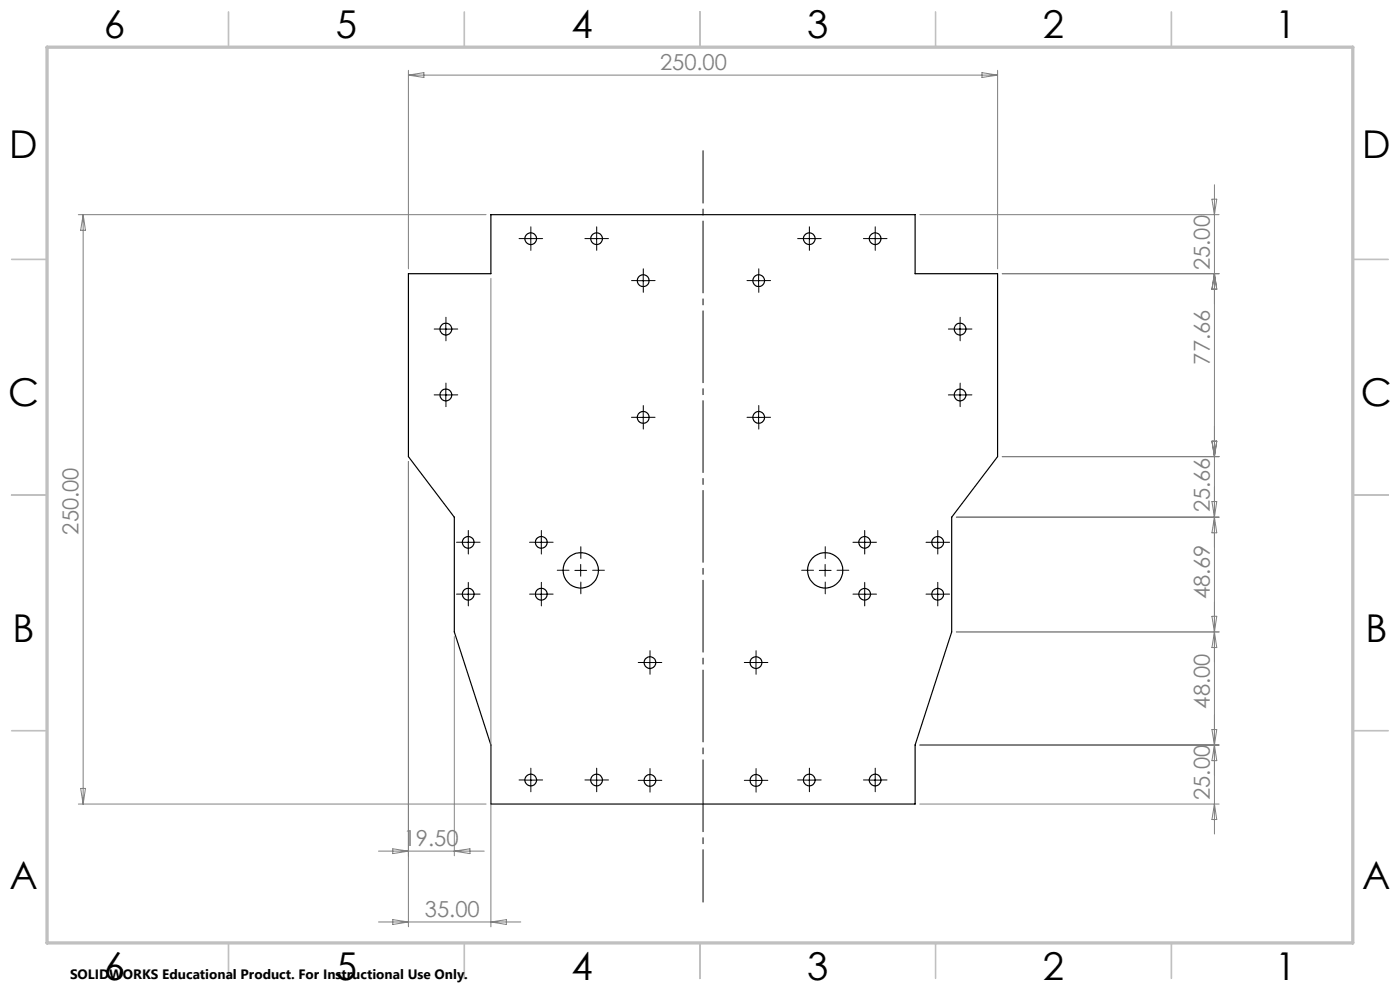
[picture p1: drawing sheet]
<svg xmlns="http://www.w3.org/2000/svg" width="297mm" height="210mm" viewBox="0 0 297 210" stroke-linecap="round" stroke-linejoin="round" font-family="sans-serif">
<g fill="none" stroke="#000" stroke-width=".25">
<path d="M86.6 58.1h17.5v-12.6h90v12.6h17.5v38.8l-9.7 12.8v24.3l-7.8 24v12.6h-90v-12.6l-7.7-24v-24.3l-9.8-12.8z"/>
<circle cx="112.6" cy="50.6" r="1.24"/>
<circle cx="126.6" cy="50.6" r="1.24"/>
<circle cx="136.4" cy="59.5" r="1.25"/>
<circle cx="161" cy="59.5" r="1.26"/>
<circle cx="171.7" cy="50.6" r="1.24"/>
<circle cx="185.7" cy="50.6" r="1.24"/>
<circle cx="94.6" cy="69.8" r="1.26"/>
<circle cx="203.7" cy="69.8" r="1.26"/>
<circle cx="94.6" cy="83.8" r="1.26"/>
<circle cx="136.4" cy="88.5" r="1.25"/>
<circle cx="161" cy="88.5" r="1.26"/>
<circle cx="203.7" cy="83.8" r="1.26"/>
<circle cx="99.3" cy="115.1" r="1.24"/>
<circle cx="114.8" cy="115.1" r="1.24"/>
<circle cx="183.4" cy="115.1" r="1.24"/>
<circle cx="198.9" cy="115.1" r="1.24"/>
<circle cx="99.3" cy="126" r="1.25"/>
<circle cx="114.8" cy="126" r="1.25"/>
<circle cx="123.2" cy="121" r="3.7"/>
<circle cx="175.1" cy="121" r="3.7"/>
<circle cx="183.4" cy="126.1" r="1.24"/>
<circle cx="198.9" cy="126.1" r="1.24"/>
<circle cx="137.9" cy="140.6" r="1.25"/>
<circle cx="160.4" cy="140.6" r="1.25"/>
<circle cx="112.6" cy="165.5" r="1.24"/>
<circle cx="126.6" cy="165.5" r="1.24"/>
<circle cx="137.9" cy="165.5" r="1.26"/>
<circle cx="160.4" cy="165.6" r="1.26"/>
<circle cx="171.7" cy="165.5" r="1.24"/>
<circle cx="185.7" cy="165.5" r="1.24"/>
</g>
<path d="M149.1 191.4v-159.4" fill="none" stroke="#000" stroke-width=".21" stroke-dasharray="15.2 1.3 1.3 1.3" stroke-dashoffset="4.1"/>
<g fill="none" stroke="#000" stroke-width=".21" stroke-dasharray="15.2 1.3 1.3 1.3">
<path d="M111.4 50.6h-1.3M112.6 49.4v-1.3M112.6 51.9v1.2M113.9 50.6h1.2M125.3 50.6h-1.2M126.6 49.4v-1.3M126.6 51.9v1.2M127.8 50.6h1.3M135.2 59.5h-1.2M136.5 58.3v-1.3M137.7 59.5h1.3M159.7 59.5h-1.2"/>
<path d="M161 58.3v-1.3M162.2 59.5h1.3M170.5 50.6h-1.3M171.7 49.4v-1.3M171.7 51.9v1.2M173 50.6h1.2M184.4 50.6h-1.2M185.7 49.4v-1.3M185.7 51.9v1.2M186.9 50.6h1.3M93.4 69.8h-1.3M94.6 68.5v-1.2"/>
<path d="M94.6 71v1.3M95.9 69.8h1.2M136.5 60.8v1.2M161 60.8v1.2M202.4 69.8h-1.2M203.7 68.5v-1.2M203.7 71v1.3M204.9 69.8h1.3M93.4 83.8h-1.3M94.6 82.5v-1.2M94.6 85v1.3M95.9 83.8h1.2"/>
<path d="M135.2 88.5h-1.2M136.5 87.3v-1.3M136.5 89.8v1.2M137.7 88.5h1.3M159.7 88.5h-1.2M161 87.3v-1.3M161 89.8v1.2M162.2 88.5h1.3M202.4 83.8h-1.2M203.7 82.5v-1.2M203.7 85v1.3M204.9 83.8h1.3"/>
<path d="M98.1 115h-1.3M99.3 113.8v-1.3M99.3 116.3v1.2M100.6 115h1.2M113.6 115h-1.3M114.8 113.8v-1.3M114.8 116.3v1.2M116.1 115h1.2M123.2 118.5v-2.5M175.1 118.5v-2.5M182.2 115h-1.3M183.4 113.8v-1.3"/>
<path d="M183.4 116.3v1.2M184.7 115h1.2M197.7 115h-1.3M198.9 113.8v-1.3M198.9 116.3v1.2M200.2 115h1.2M98.1 126h-1.3M99.3 124.8v-1.3M99.3 127.3v1.2M100.6 126h1.2M113.6 126h-1.3M114.8 124.8v-1.3"/>
<path d="M114.8 127.3v1.2M116.1 126h1.2M120.7 121h-2.5M123.2 123.5v2.5M125.7 121h2.5M137.9 139.3v-1.3M160.4 139.3v-1.3M172.6 121h-2.5M175.1 123.5v2.5M177.6 121h2.5M182.2 126h-1.3M183.4 124.8v-1.3"/>
<path d="M183.4 127.3v1.2M184.7 126h1.2M197.7 126h-1.3M198.9 124.8v-1.3M198.9 127.3v1.2M200.2 126h1.2M136.6 140.5h-1.2M137.9 141.8v1.2M139.1 140.5h1.3M159.1 140.5h-1.2M160.4 141.8v1.2M161.6 140.5h1.3"/>
<path d="M111.4 165.4h-1.3M112.6 164.2v-1.3M112.6 166.7v1.2M113.9 165.4h1.2M125.3 165.4h-1.2M126.6 164.2v-1.3M126.6 166.7v1.2M127.8 165.4h1.3M136.6 165.5h-1.2M137.9 164.3v-1.3M137.9 166.8v1.2M139.1 165.5h1.3"/>
<path d="M159.1 165.5h-1.2M160.4 164.3v-1.3M160.4 166.8v1.2M161.6 165.5h1.3M170.5 165.4h-1.3M171.7 164.2v-1.3M171.7 166.7v1.2M173 165.4h1.2M184.4 165.4h-1.2M185.7 164.2v-1.3M185.7 166.7v1.2M186.9 165.4h1.3"/>
</g>
<g fill="none" stroke="#000" stroke-width=".21">
<path d="M111.3 50.6h2.5M112.6 49.4v2.5M125.3 50.6h2.5M126.6 49.4v2.5M135.2 59.5h2.5M136.5 58.3v2.5M159.7 59.5h2.5M160.9 58.3v2.5M170.4 50.6h2.5M171.7 49.4v2.5M184.4 50.6h2.5M185.7 49.4v2.5"/>
<path d="M93.3 69.8h2.5M94.6 68.6v2.5M202.4 69.8h2.5M203.7 68.6v2.5M93.3 83.8h2.5M94.6 82.5v2.5M135.2 88.5h2.5M136.5 87.3v2.5M159.7 88.5h2.5M160.9 87.3v2.5M202.4 83.8h2.5M203.7 82.5v2.5"/>
<path d="M98.1 115h2.5M99.3 113.8v2.5M113.6 115h2.5M114.8 113.8v2.5M123.2 119.7v2.5M175 119.7v2.5M182.2 115h2.5M183.4 113.8v2.5M197.7 115h2.5M198.9 113.8v2.5M98.1 126h2.5M99.3 124.8v2.5"/>
<path d="M113.6 126h2.5M114.8 124.8v2.5M122 121h2.5M137.9 139.3v2.5M160.4 139.3v2.5M173.8 121h2.5M182.2 126h2.5M183.4 124.8v2.5M197.7 126h2.5M198.9 124.8v2.5M136.6 140.5h2.5M159.1 140.5h2.5"/>
<path d="M111.3 165.5h2.5M112.6 164.2v2.5M125.3 165.5h2.5M126.6 164.2v2.5M136.6 165.6h2.5M137.9 164.3v2.5M159.1 165.6h2.5M160.4 164.3v2.5M170.4 165.5h2.5M171.7 164.2v2.5M184.4 165.5h2.5M185.7 164.2v2.5"/>
</g>
<g fill="none" stroke="#c0c0c0" stroke-width=".35">
<path d="M48.5 2.5v7.5M98.5 2.5v7.5M148.5 2.5v7.5M198.5 2.5v7.5M248.5 2.5v7.5M2.5 55h7.5M287 55h7.5M2.5 105h7.5M287 105h7.5M2.5 155h7.5M287 155h7.5M48.5 200v7.5"/>
<path d="M98.5 200v7.5M148.5 200v7.5M198.5 200v7.5M248.5 200v7.5"/>
</g>
<path d="M10 10h277v190h-277z" fill="none" stroke="#c0c0c0" stroke-width=".7"/>
<g fill="none" stroke="#808080" stroke-width=".21">
<path d="M86.6 14.9v42.1M86.6 15.9h125M86.6 15.9l3.3-.5v1zM208.3 15.4l3.3 .5-3.3 .5zM211.6 14.9v42.1M257.6 39.2v137.7M16.6 45.5h86.5M17.6 45.5v125.1M17.6 45.5l.5 3.4h-1zM104.1 59v137.6M195.1 45.5h63.5M212.6 58.1h46"/>
<path d="M257.1 42.3h1l-.5 3.2zM257.6 58.1l.5 3.2h-1zM86.6 97.9v98.7M212.6 96.9h46M257.1 93.6h1l-.5 3.3zM202.9 109.7h55.7M257.1 106.4h1l-.5 3.3zM257.6 109.7l.5 3.3h-1zM96.4 135v46.5M202.9 134h55.7M257.1 130.7h1l-.5 3.3zM257.6 134l.5 3.4h-1z"/>
<path d="M195.1 158h63.5M257.1 154.8h1l-.5 3.2zM257.6 158l.5 3.4h-1zM16.6 170.6h86.5M17.1 167.2h1l-.5 3.4zM195.1 170.6h63.5M257.6 170.6l.5 3.2h-1zM80.3 195.6h30.2M80.3 180.5h22.4M83.3 195.1l3.3 .5-3.3 .5zM83.3 180l3.3 .5-3.3 .6zM96.4 180.5l3.3-.5v1.1z"/>
<path d="M104.1 195.6l3.3-.5v1z"/>
</g>
<g font-size="8.1">
<text x="22" y="8">6</text>
<text x="71.2" y="8">5</text>
<text x="121.2" y="8">4</text>
<text x="171.3" y="8">3</text>
<text x="221.3" y="8">2</text>
<text x="270.5" y="8">1</text>
<text x="2" y="33.6">D</text>
<text x="289" y="33.6">D</text>
<text x="1.7" y="86.1">C</text>
<text x="288.7" y="86.1">C</text>
<text x="2.7" y="136.1">B</text>
<text x="289.7" y="136.1">B</text>
<text x="2" y="188.6">A</text>
<text x="289" y="188.6">A</text>
<text x="22" y="208">6</text>
<text x="71.2" y="208">5</text>
<text x="121.2" y="208">4</text>
<text x="171.3" y="208">3</text>
<text x="221.3" y="208">2</text>
<text x="270.5" y="208">1</text>
</g>
<g font-size="4.7" fill="#808080">
<text x="140" y="14.9">250.00</text>
<text x="256.6" y="57.3" transform="rotate(-90 256.6 57.3)">25.00</text>
<text x="256.6" y="77.3" transform="rotate(-90 256.6 77.3)">77.66</text>
<text x="16.6" y="113.4" transform="rotate(-90 16.6 113.4)">250.00</text>
<text x="256.6" y="108.7" transform="rotate(-90 256.6 108.7)">25.66</text>
<text x="256.6" y="127.1" transform="rotate(-90 256.6 127.1)">48.69</text>
<text x="256.6" y="150.3" transform="rotate(-90 256.6 150.3)">48.00</text>
<text x="256.6" y="169.7" transform="rotate(-90 256.6 169.7)">25.00</text>
<text x="85.6" y="179.5">19.50</text>
<text x="90.1" y="194.5">35.00</text>
</g>
<text font-size="2.9" x="14.9" y="207.6">SOLIDWORKS Educational Product. For Instructional Use Only.</text>
</svg>
